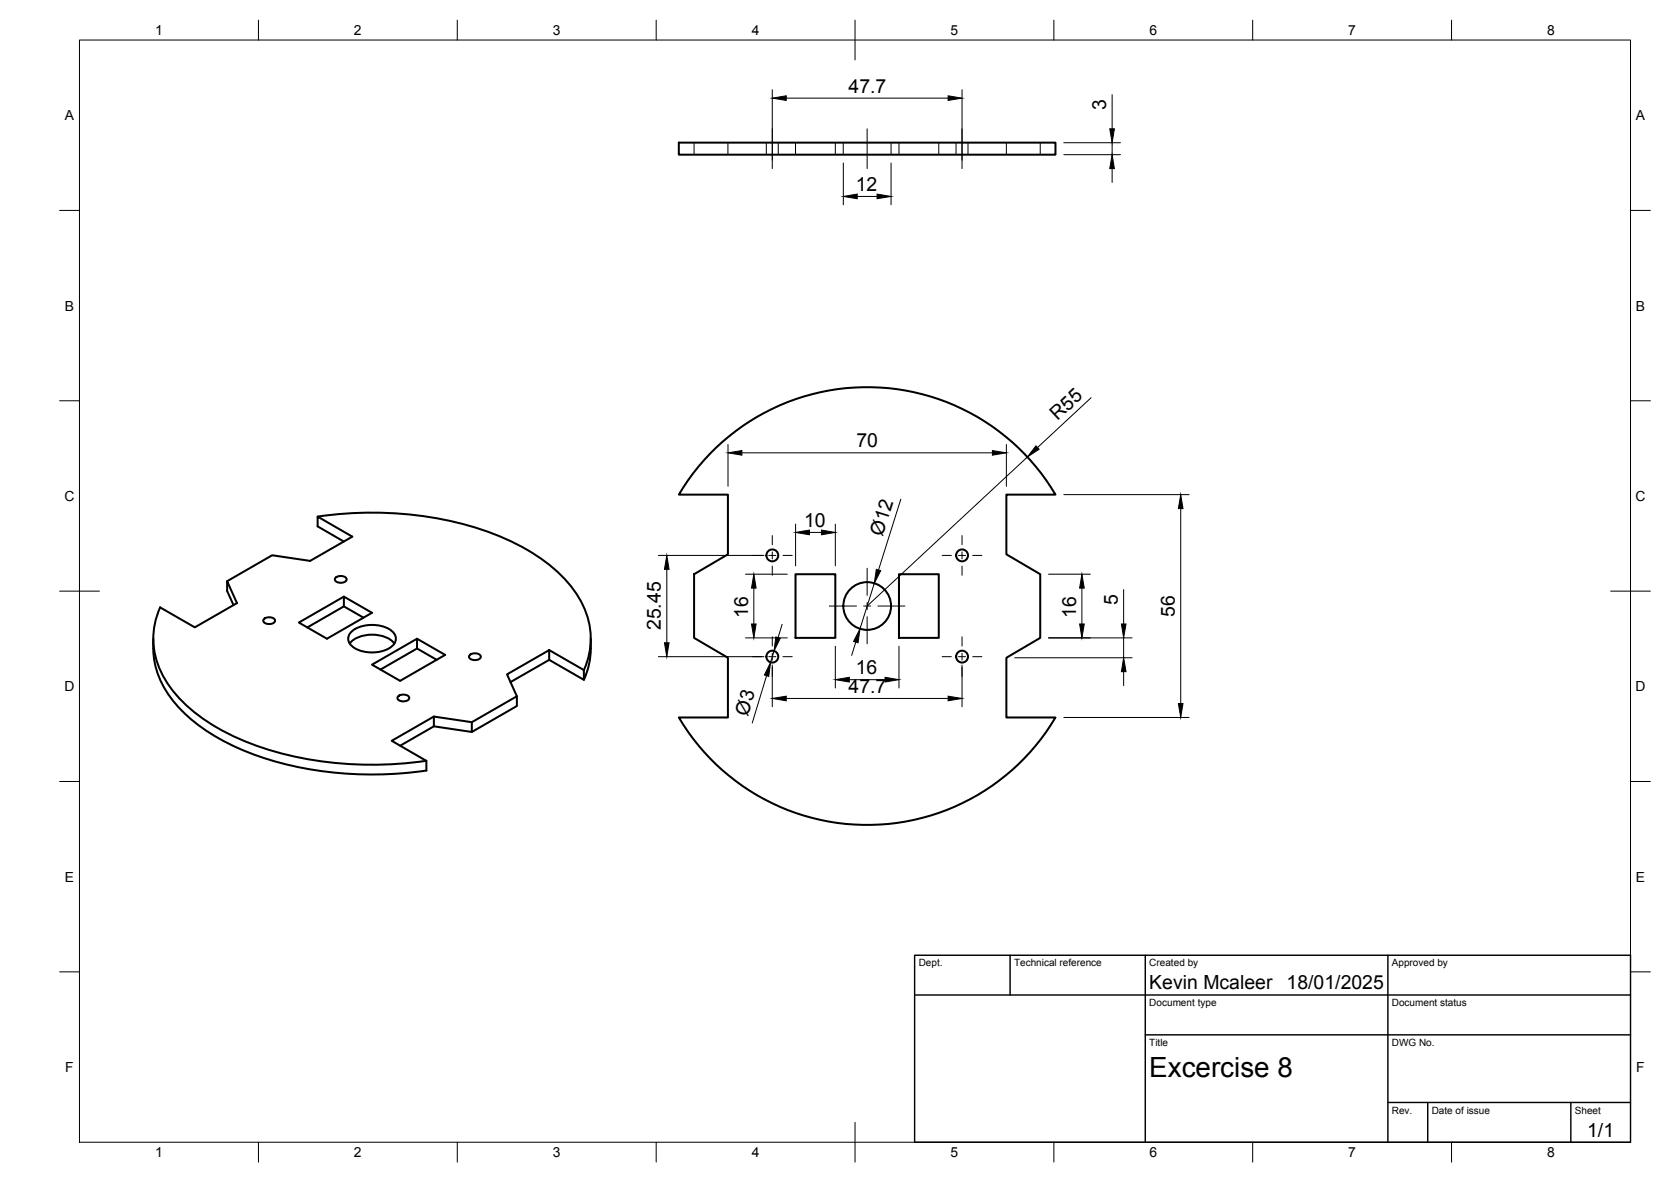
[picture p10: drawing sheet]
<svg xmlns="http://www.w3.org/2000/svg" width="420mm" height="297mm" viewBox="0 0 420 297" stroke-linecap="round" stroke-linejoin="round" font-family="sans-serif">
<!-- layer: Hidden -->
<g fill="none" stroke="#000" stroke-width=".25">
<path d="M174.5 35.8v3.1M183 35.8v3.1M192.7 35.8v3.1M195.7 35.8v3.1M200 35.8v3.1M210 35.8v3.1M212 35.8v3.1M224 35.8v3.1M226 35.8v3.1M236.1 35.8v3.1M240.4 35.8v3.1M243.4 35.8v3.1"/>
<path d="M253 35.8v3.1M261.6 35.8v3.1"/>
</g>
<!-- layer: Visible -->
<g fill="none" stroke="#000" stroke-width=".51">
<path d="M170.7 35.8h94.7v3.1h-94.7zM178.5 114.1a55 55 0 0 1 86.9 10.2h-12.4v15l8.6 5v16l-8.6 5v15h12.4a55 55 0 0 1-94.7 0h12.3v-15l-8.5-5v-16l8.5-5v-15h-12.3l3.6-5.4zM79.9 129.8a88.7 88.7 0 0 1 46.9 5.5 39.7 39.7 0 0 1 19 15.3 19.1 19.1 0 0 1 1 17.8M86.4 136.1l-6.5-3.8v-2.5l8.7 5.1-10.6 6.1-9.6-1.5-11.3 6.6M40.3 152.6a19.6 19.6 0 0 0 3 20.8 46.6 46.6 0 0 0 21.1 14 90.8 90.8 0 0 0 42.8 3.8M58.7 152.1l-1.6-3.6v-2.4l2.5 5.5-10.6 6.1-8.7-5.1M66.3 155.6a1.95 1.95 0 0 1 2.9 .2 1.29 1.29 0 0 1-1.7 1 .9 .9 0 0 1-1-.2 .9 .9 0 0 1-.2-1zM84.3 145.2a1.95 1.95 0 0 1 2.8 .3 1.29 1.29 0 0 1-1.7 .9 .9 .9 0 0 1-.9-.2 .9 .9 0 0 1-.2-1zM86.5 152.4l4.9 2.8M86.5 149.9l-11.4 6.5 7.1 4.1 11.3-6.5-7-4.1v2.5l-9.2 5.3M88.6 158.5a8.9 8.9 0 0 1 9.9 0 2.49 2.49 0 0 1 1 2.5 2.49 2.49 0 0 1-1.7 2 9.1 9.1 0 0 1-9.2-.5 2.36 2.36 0 0 1 0-4zM200 144.3h10v16h-10z"/>
<path d="M226 144.3h10.1v16h-10.1zM38.5 160.5v2.5M38.5 163a23.3 23.3 0 0 0 8.9 17.2 61.1 61.1 0 0 0 29.3 12.9 94.1 94.1 0 0 0 30.5 .5M87.9 161.7a7.9 7.9 0 0 1 8.3-1.9l.8 .3a4.6 4.6 0 0 1 2.2 1.6M100.1 175a1.95 1.95 0 0 1 2.8 .3 1.29 1.29 0 0 1-1.7 1 .9 .9 0 0 1-1-.3 .9 .9 0 0 1-.1-1zM104.9 163l4.9 2.8M104.9 160.5l-11.4 6.5 7.1 4.1 11.3-6.5-7-4.1v2.5l-9.2 5.3M118.1 164.6a1.95 1.95 0 0 1 2.8 .3 1.29 1.29 0 0 1-1.7 1 .9 .9 0 0 1-1-.3 .9 .9 0 0 1-.1-1zM130 175l-11.4 6.5v2.4l-9.5-1.4M138.1 163.4l-10.6 6.1 2.5 5.5v2.4l-11.4 6.5M138.1 165.8l-9.7 5.6M138.1 163.4l8.7 5v2.4l-8.7-5z"/>
<path d="M148.5 163a19.2 19.2 0 0 1-1.7 7.8M148.5 160.5v2.5M109.1 180.1l-10.6 6.1 8.7 5v2.5M118.6 181.5l-9.5-1.4v2.4l-8.5 4.9"/>
<circle cx="194.2" cy="139.6" r="1.49"/>
<circle cx="241.9" cy="139.6" r="1.49"/>
<circle cx="218" cy="152.3" r="6"/>
<circle cx="194.2" cy="165" r="1.49"/>
<circle cx="241.9" cy="165" r="1.49"/>
</g>
<!-- layer: BORDER -->
<g fill="none" stroke="#000" stroke-width=".25">
<path d="M20 10.1h390v276.9h-390zM65 5.1v5M115 5.1v5M165 5.1v5M215 5.1v10M265 5.1v5M315 5.1v5M365 5.1v5M15 52.9h5M410 52.9h5M15 100.7h5M410 100.7h5"/>
<path d="M15 148.6h10M405 148.6h10M15 196.4h5M410 196.4h5M15 244.2h5M410 244.2h5M65 287v5M115 287v5M165 287v5M215 282.1v9.9M265 287v5M315 287v5"/>
<path d="M365 287v5"/>
</g>
<!-- layer: TITLEBLOCK -->
<path d="M230 250h180M230 240.1h180v46.9h-180zM254 240.1v9.9M288 240.1v46.9M349 240.1v46.9M288 260.1h122M349 277.1h61M359 277.1v9.9M395 277.1v9.9" fill="none" stroke="#000" stroke-width=".36"/>
<!-- layer: FD_Dimensions -->
<g fill="none" stroke="#000" stroke-width=".25">
<path d="M194.2 22.5v17.8M197.7 24.7h40.7M241.9 22.5v17.8M267.5 38.9h14.2M267.5 35.9h14.2M279.6 23.8v8.6M279.6 35.9v3M212 41v10.5M215.5 49.4h5M224 41v10.5M279.6 42.4v3.5M274.3 100l-13.4 12.5"/>
<path d="M183 111.7v10.5M186.5 113.8h63M253 111.7v10.5M258.3 114.9l-40.3 37.4M165.5 139.6h26.6M200 131.7v10.5M203.5 133.8h3M210 131.7v10.5M226.5 125.4l-5.6 17.8M267.5 124.3h31.5M296.9 127.8v49M167.7 143.1v18.4"/>
<path d="M187.5 144.3h10.5M189.5 147.8v9M196.7 156.9l-1.1 3.3M219.8 146.6l-3.6 11.4M263.7 144.3h10.5M272 147.8v9M282.5 148.2v8.6M165.5 165h26.6M187.5 160.3h10.5M192.7 169.8l-3.6 11.9M194.2 167.1v10.5M194.6 163.6l-.8 2.9"/>
<path d="M197.7 175.5h40.7M210 162.4v10.5M213.6 170.8h8.9M215.2 161.4l-1.1 3.3M226 162.4v10.5M241.9 167.1v10.5M255.1 165.3h29.5M263.7 160.3h20.9M282.5 160.3v5M282.5 168.8v3.5M267.5 180.3h31.5"/>
</g>
<g fill="#000" stroke="#000" stroke-width=".25">
<path d="M194.2 24.7l3.5-.6v1.1zM238.4 24.1l3.5 .6-3.5 .5zM279 32.4h1.2l-.6 3.5zM212 49.4l3.5-.6v1.1zM220.5 48.8l3.5 .6-3.5 .5zM279.6 38.9l.6 3.5h-1.2zM183 113.8l3.5-.6v1.2zM249.5 113.2l3.5 .6-3.5 .6zM260.5 112l.8 .9-3 2zM200 133.8l3.5-.6v1.2zM206.5 133.2l3.5 .6-3.5 .6zM296.9 124.3l.6 3.5h-1.2z"/>
<path d="M167.7 139.6l.5 3.5h-1.1zM189.5 144.3l.6 3.5h-1.1zM189 156.8h1.1l-.6 3.5zM220.3 143.1l1.1 .3-1.6 3.2zM272 144.3l.6 3.5h-1.1zM271.5 156.8h1.1l-.6 3.5zM282 156.8h1.1l-.6 3.5zM167.1 161.5h1.1l-.5 3.5zM193.8 166.5l-.5 3.5-1.1-.4zM195.1 160.1l1.1 .3-1.6 3.2zM194.2 175.5l3.5-.6v1.2zM210 170.8l3.6-.6v1.2z"/>
<path d="M216.2 158l-.4 3.5-1.2-.3zM222.5 170.2l3.5 .6-3.5 .6zM238.4 174.9l3.5 .6-3.5 .6zM282.5 165.3l.6 3.5h-1.1zM296.3 176.8h1.2l-.6 3.5z"/>
</g>
<!-- layer: Smart Centers -->
<g fill="none" stroke="#000" stroke-width=".25">
<path d="M194.2 32.4v10M218 32.4v10M241.9 32.4v10M189.2 139.6h2.3M193.3 139.6h1.8M194.2 134.6v2.3M194.2 138.7v1.8M196.9 139.6h2.3M236.9 139.6h2.3M241 139.6h1.8M241.9 134.6v2.3M241.9 138.7v1.8"/>
<path d="M244.6 139.6h2.3M194.2 142.2v2.4M208.5 152.3h6.9M217.1 152.3h1.8M218 142.8v6.8M218 151.4v1.8M218 155v6.8M220.7 152.3h6.8M241.9 142.2v2.4M189.2 165h2.3M193.3 165h1.8M194.2 160v2.4"/>
<path d="M194.2 164.1v1.8M194.2 167.7v2.3M196.9 165h2.3M236.9 165h2.3M241 165h1.8M241.9 160v2.4M241.9 164.1v1.8M241.9 167.7v2.3M244.6 165h2.3"/>
</g>
<text font-size="7" x="289" y="270.6">Excercise 8</text>
<g font-size="4.9">
<text x="213.4" y="23.2">47.7</text>
<text x="278.2" y="27.7" transform="rotate(-90 278.2 27.7)">3</text>
<text x="215.2" y="48">12</text>
<text x="265.9" y="105.8" transform="rotate(-43 265.9 105.8)">R55</text>
<text x="215.3" y="112.3">70</text>
<text x="202.2" y="132.3">10</text>
<text x="221.9" y="134.9" transform="rotate(-73 221.9 134.9)">Ø12</text>
<text x="188.1" y="155.2" transform="rotate(-90 188.1 155.2)">16</text>
<text x="270.6" y="155.2" transform="rotate(-90 270.6 155.2)">16</text>
<text x="281.1" y="152.1" transform="rotate(-90 281.1 152.1)">5</text>
<text x="295.4" y="155" transform="rotate(-90 295.4 155)">56</text>
<text x="166.2" y="158.4" transform="rotate(-90 166.2 158.4)">25.45</text>
<text x="215.2" y="169.3">16</text>
<text x="213.4" y="174.1">47.7</text>
<text x="188" y="180.1" transform="rotate(-73 188 180.1)">Ø3</text>
<text x="289" y="248.5">Kevin Mcaleer</text>
<text x="323.5" y="248.5">18/01/2025</text>
<text x="399.1" y="285.7">1/1</text>
</g>
<g font-size="3.5">
<text x="39" y="8.8">1</text>
<text x="89" y="8.8">2</text>
<text x="139" y="8.8">3</text>
<text x="189" y="8.8">4</text>
<text x="239" y="8.8">5</text>
<text x="289" y="8.8">6</text>
<text x="339" y="8.8">7</text>
<text x="389" y="8.8">8</text>
<text x="16.3" y="30.2">A</text>
<text x="411.3" y="30.2">A</text>
<text x="16.3" y="78">B</text>
<text x="411.3" y="78">B</text>
<text x="16.2" y="125.9">C</text>
<text x="411.2" y="125.9">C</text>
<text x="16.2" y="173.7">D</text>
<text x="411.2" y="173.7">D</text>
<text x="16.3" y="221.6">E</text>
<text x="411.3" y="221.6">E</text>
<text x="16.4" y="269.4">F</text>
<text x="411.4" y="269.4">F</text>
<text x="39" y="290.8">1</text>
<text x="89" y="290.8">2</text>
<text x="139" y="290.8">3</text>
<text x="189" y="290.8">4</text>
<text x="239" y="290.8">5</text>
<text x="289" y="290.8">6</text>
<text x="339" y="290.8">7</text>
<text x="389" y="290.8">8</text>
</g>
<g font-size="2.5">
<text x="231" y="242.9">Dept.</text>
<text x="255" y="242.9">Technical reference</text>
<text x="289" y="242.9">Created by</text>
<text x="350" y="242.9">Approved by</text>
<text x="289" y="252.8">Document type</text>
<text x="350" y="252.8">Document status</text>
<text x="289" y="262.9">Title</text>
<text x="350" y="262.9">DWG No.</text>
<text x="350" y="279.9">Rev.</text>
<text x="360" y="279.9">Date of issue</text>
<text x="396" y="279.9">Sheet</text>
</g>
</svg>
